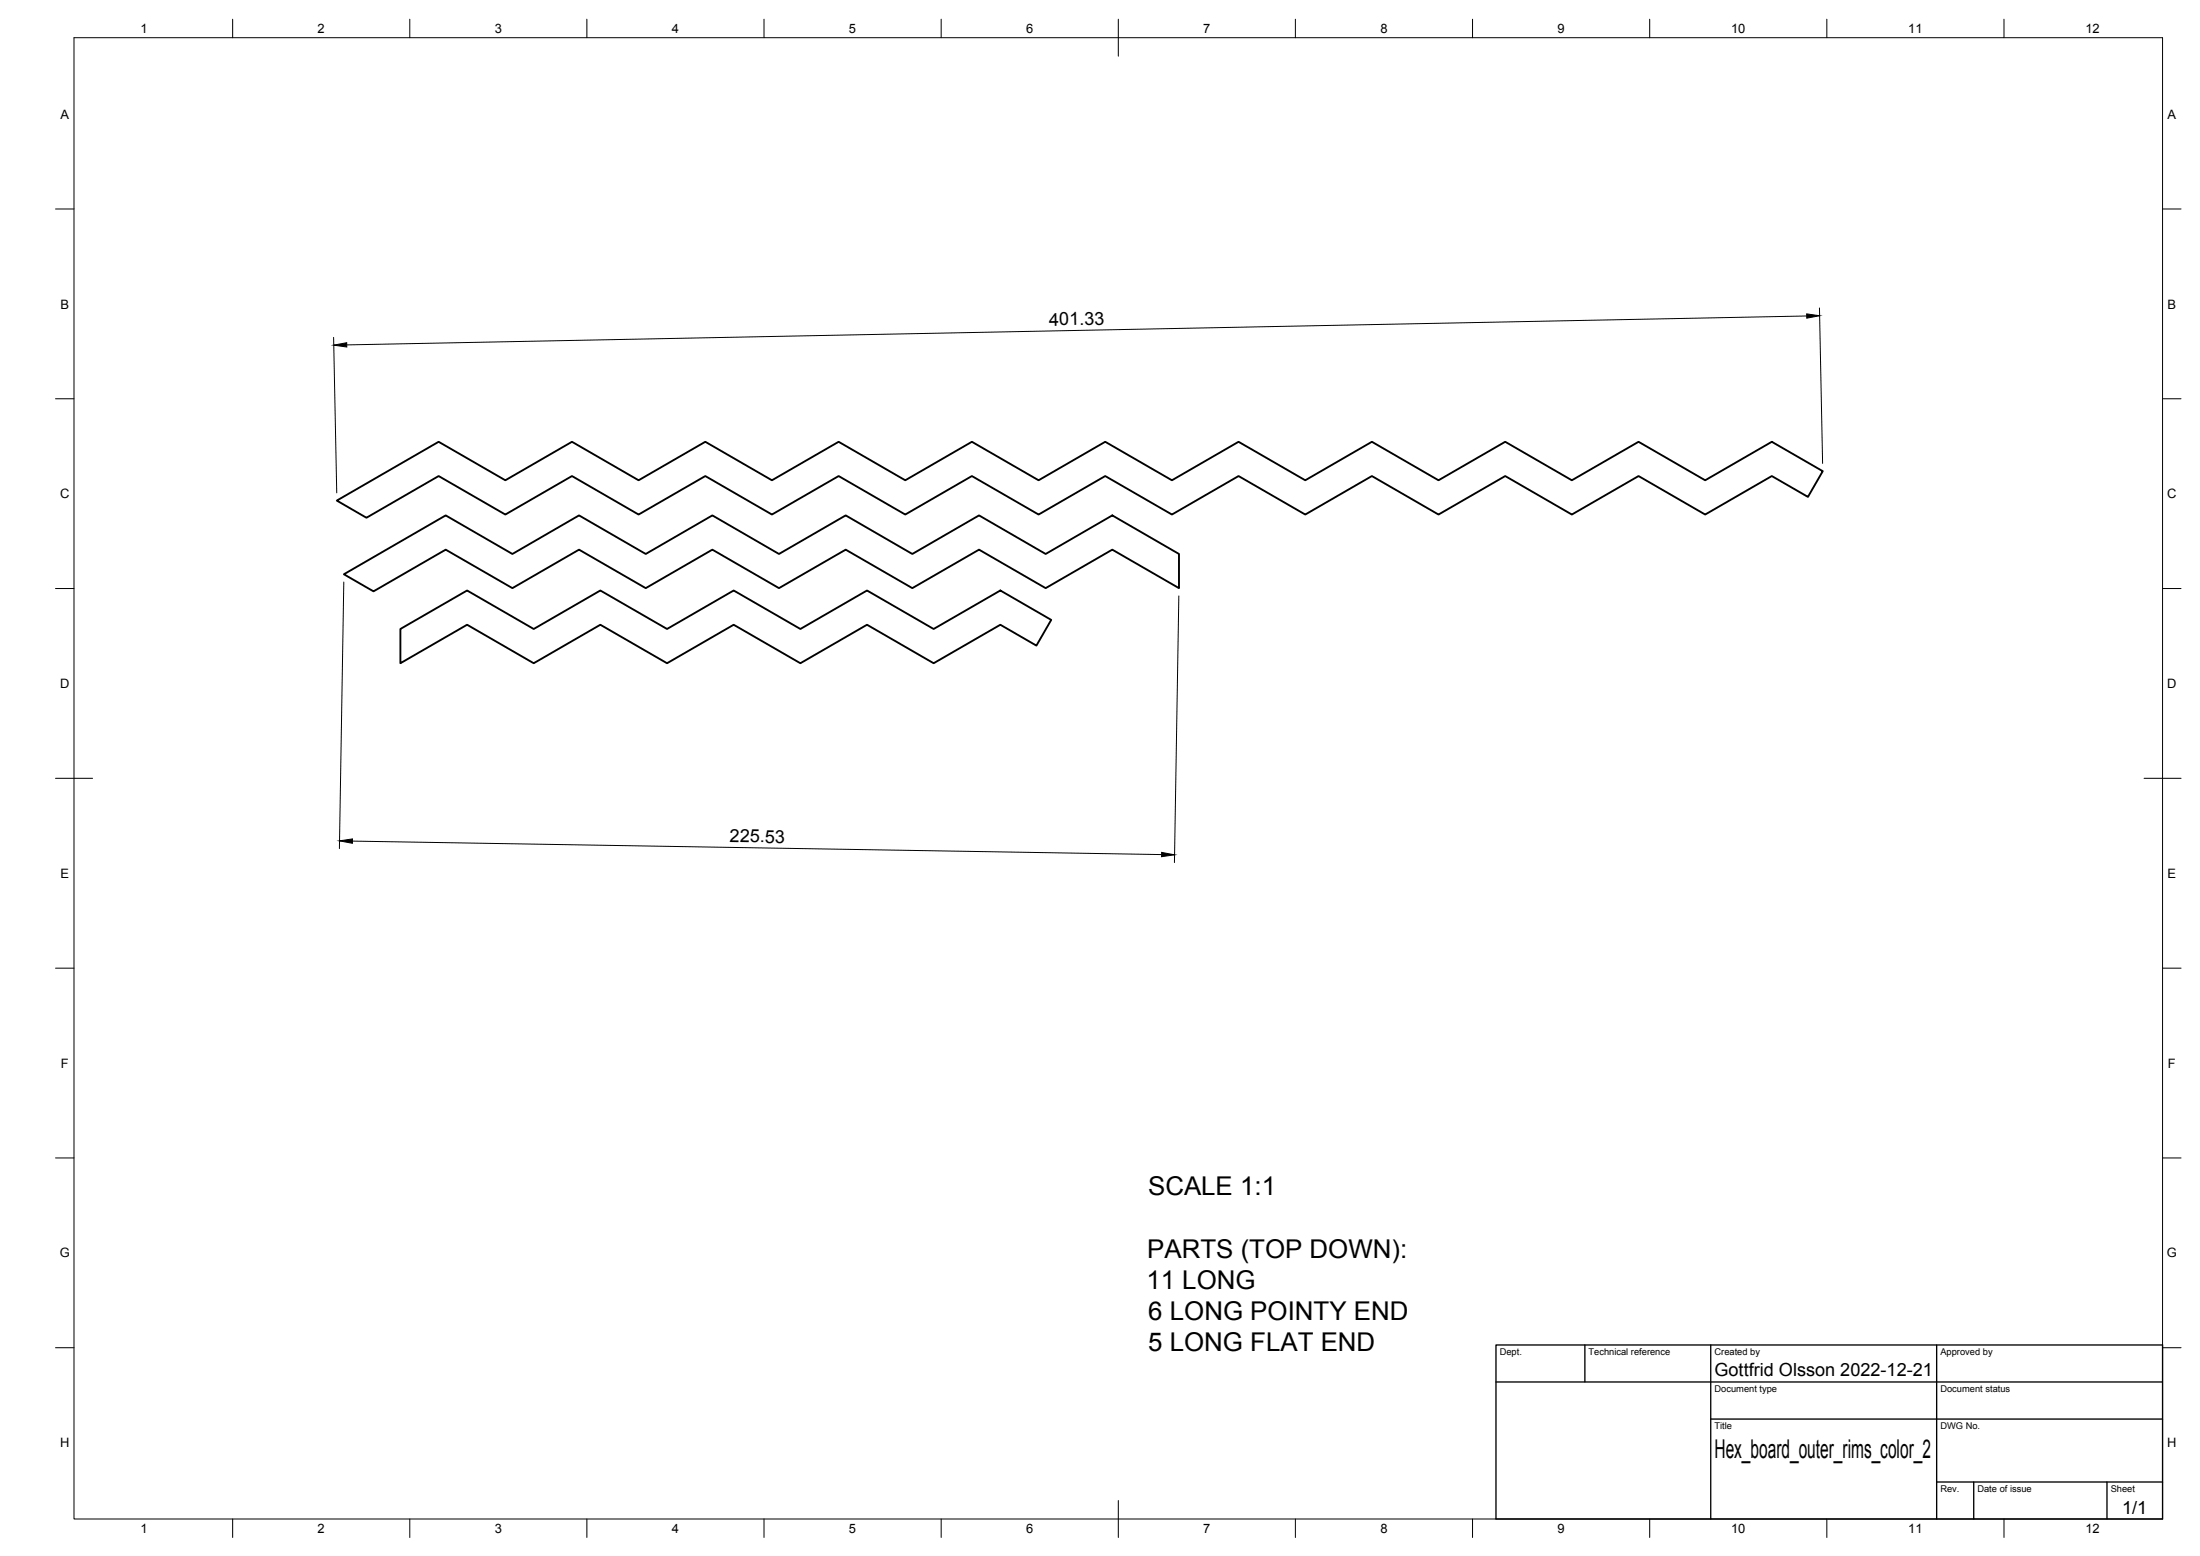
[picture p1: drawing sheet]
<svg xmlns="http://www.w3.org/2000/svg" width="594mm" height="420mm" viewBox="0 0 594 420" stroke-linecap="round" stroke-linejoin="round" font-family="sans-serif">
<!-- layer: Visible -->
<path d="M91 135.2l27.4-15.9 18.1 10.4 18-10.4 17.9 10.4 18.1-10.4 17.9 10.4 18.1-10.4 18 10.4 17.9-10.4 18.1 10.4 17.9-10.4 18.1 10.4 18-10.4 18 10.4 18-10.4 18 10.4 18-10.4 18 10.4 18-10.4 18 10.4 18-10.4 13.7 7.9-4 7-9.7-5.7-18 10.4-18-10.4-18 10.4-18-10.4-18 10.4-18-10.4-18 10.4-18-10.4-18 10.4-18.1-10.4-17.9 10.4-18.1-10.4-17.9 10.4-18-10.4-18.1 10.4-17.9-10.4-18.1 10.4-17.9-10.4-18 10.4-18.1-10.4-19.4 11.3zM92.9 155.1l27.5-15.9 18 10.4 18-10.4 18 10.4 18-10.4 18 10.4 18-10.4 18 10.4 18-10.4 18 10.4 18-10.4 18 10.4v9.2l-18-10.4-18 10.4-18-10.4-18 10.4-18-10.4-18 10.4-18-10.4-18 10.4-18-10.4-18 10.4-18-10.4-19.5 11.3zM108.1 169.8l18-10.4 18 10.4 18-10.4 18 10.4 18-10.4 18 10.4 18-10.4 18 10.4 18-10.4 13.8 8-4 6.9-9.8-5.6-18 10.4-18-10.4-18 10.4-18-10.4-18 10.4-18-10.4-18 10.4-18-10.4-18 10.4z" fill="none" stroke="#000" stroke-width=".51"/>
<!-- layer: Border -->
<g fill="none" stroke="#000" stroke-width=".27">
<path d="M20 10.2h564v400h-564zM62.8 5.2v5M110.7 5.2v5M158.5 5.2v5M206.3 5.2v5M254.1 5.2v5M302 5.2v10M349.8 5.2v5M397.6 5.2v5M445.5 5.2v5M493.3 5.2v5M541.1 5.2v5"/>
<path d="M15 56.4h5M584 56.4h5M15 107.7h5M584 107.7h5M15 158.9h5M584 158.9h5M15 210.2h10M579 210.2h10M15 261.4h5M584 261.4h5M15 312.7h5M584 312.7h5"/>
<path d="M15 363.9h5M584 363.9h5M62.8 410.2v5M110.7 410.2v5M158.5 410.2v5M206.3 410.2v5M254.1 410.2v5M302 405.2v10M349.8 410.2v5M397.6 410.2v5M445.5 410.2v5M493.3 410.2v5"/>
<path d="M541.1 410.2v5"/>
</g>
<!-- layer: TitleBlock -->
<path d="M404 363.2h180v47h-180zM404 373.2h180M428 363.2v10M462 363.2v47M523 363.2v47M462 383.2h122M523 400.2h61M533 400.2v10M569 400.2v10" fill="none" stroke="#000" stroke-width=".36"/>
<!-- layer: Dimensions -->
<path d="M90.1 91.1l.8 42M487.9 85.3l-394.3 7.8M491.3 83.2l.9 41.9M92.8 157.2l-1.1 72M318.3 160.9l-1.2 72M95.2 227.1l218.5 3.7" fill="none" stroke="#000" stroke-width=".27"/>
<path d="M90.1 93.2l3.5-.7v1.2zM487.9 84.8l3.5 .5-3.5 .6zM91.7 227.1l3.5-.6v1.2zM313.7 230.2l3.5 .6-3.5 .5z" fill="#000" stroke="#000" stroke-width=".27"/>
<g font-size="7">
<text x="310" y="322.8">SCALE 1:1</text>
<text x="309.8" y="339.6">PARTS (TOP DOWN):</text>
<text x="309.6" y="348">11 LONG</text>
<text x="310.1" y="356.4">6 LONG POINTY END</text>
<text x="310" y="364.8">5 LONG FLAT END</text>
<text x="463" y="393.7">Hex_board_outer_rims_color_2</text>
</g>
<g font-size="4.9">
<text x="283.3" y="87.9" transform="rotate(-1 283.3 87.9)">401.33</text>
<text x="197" y="227.4" transform="rotate(1 197 227.4)">225.53</text>
<text x="463" y="371.7">Gottfrid Olsson 2022-12-21</text>
<text x="573.1" y="408.8">1/1</text>
</g>
<g font-size="3.5">
<text x="37.9" y="8.9">1</text>
<text x="85.8" y="8.9">2</text>
<text x="133.6" y="8.9">3</text>
<text x="181.4" y="8.9">4</text>
<text x="229.3" y="8.9">5</text>
<text x="277.1" y="8.9">6</text>
<text x="324.9" y="8.9">7</text>
<text x="372.7" y="8.9">8</text>
<text x="420.6" y="8.9">9</text>
<text x="467.4" y="8.9">10</text>
<text x="515.3" y="8.9">11</text>
<text x="563.1" y="8.9">12</text>
<text x="16.3" y="32">A</text>
<text x="585.3" y="32">A</text>
<text x="16.3" y="83.3">B</text>
<text x="585.3" y="83.3">B</text>
<text x="16.2" y="134.6">C</text>
<text x="585.2" y="134.6">C</text>
<text x="16.2" y="185.8">D</text>
<text x="585.2" y="185.8">D</text>
<text x="16.3" y="237">E</text>
<text x="585.3" y="237">E</text>
<text x="16.4" y="288.3">F</text>
<text x="585.4" y="288.3">F</text>
<text x="16.1" y="339.6">G</text>
<text x="585.1" y="339.6">G</text>
<text x="16.2" y="390.8">H</text>
<text x="585.2" y="390.8">H</text>
<text x="37.9" y="413.9">1</text>
<text x="85.8" y="413.9">2</text>
<text x="133.6" y="413.9">3</text>
<text x="181.4" y="413.9">4</text>
<text x="229.3" y="413.9">5</text>
<text x="277.1" y="413.9">6</text>
<text x="324.9" y="413.9">7</text>
<text x="372.7" y="413.9">8</text>
<text x="420.6" y="413.9">9</text>
<text x="467.4" y="413.9">10</text>
<text x="515.3" y="413.9">11</text>
<text x="563.1" y="413.9">12</text>
</g>
<g font-size="2.5">
<text x="405" y="366">Dept.</text>
<text x="429" y="366">Technical reference</text>
<text x="463" y="366">Created by</text>
<text x="524" y="366">Approved by</text>
<text x="463" y="376">Document type</text>
<text x="524" y="376">Document status</text>
<text x="463" y="386">Title</text>
<text x="524" y="386">DWG No.</text>
<text x="524" y="403">Rev.</text>
<text x="534" y="403">Date of issue</text>
<text x="570" y="403">Sheet</text>
</g>
</svg>
